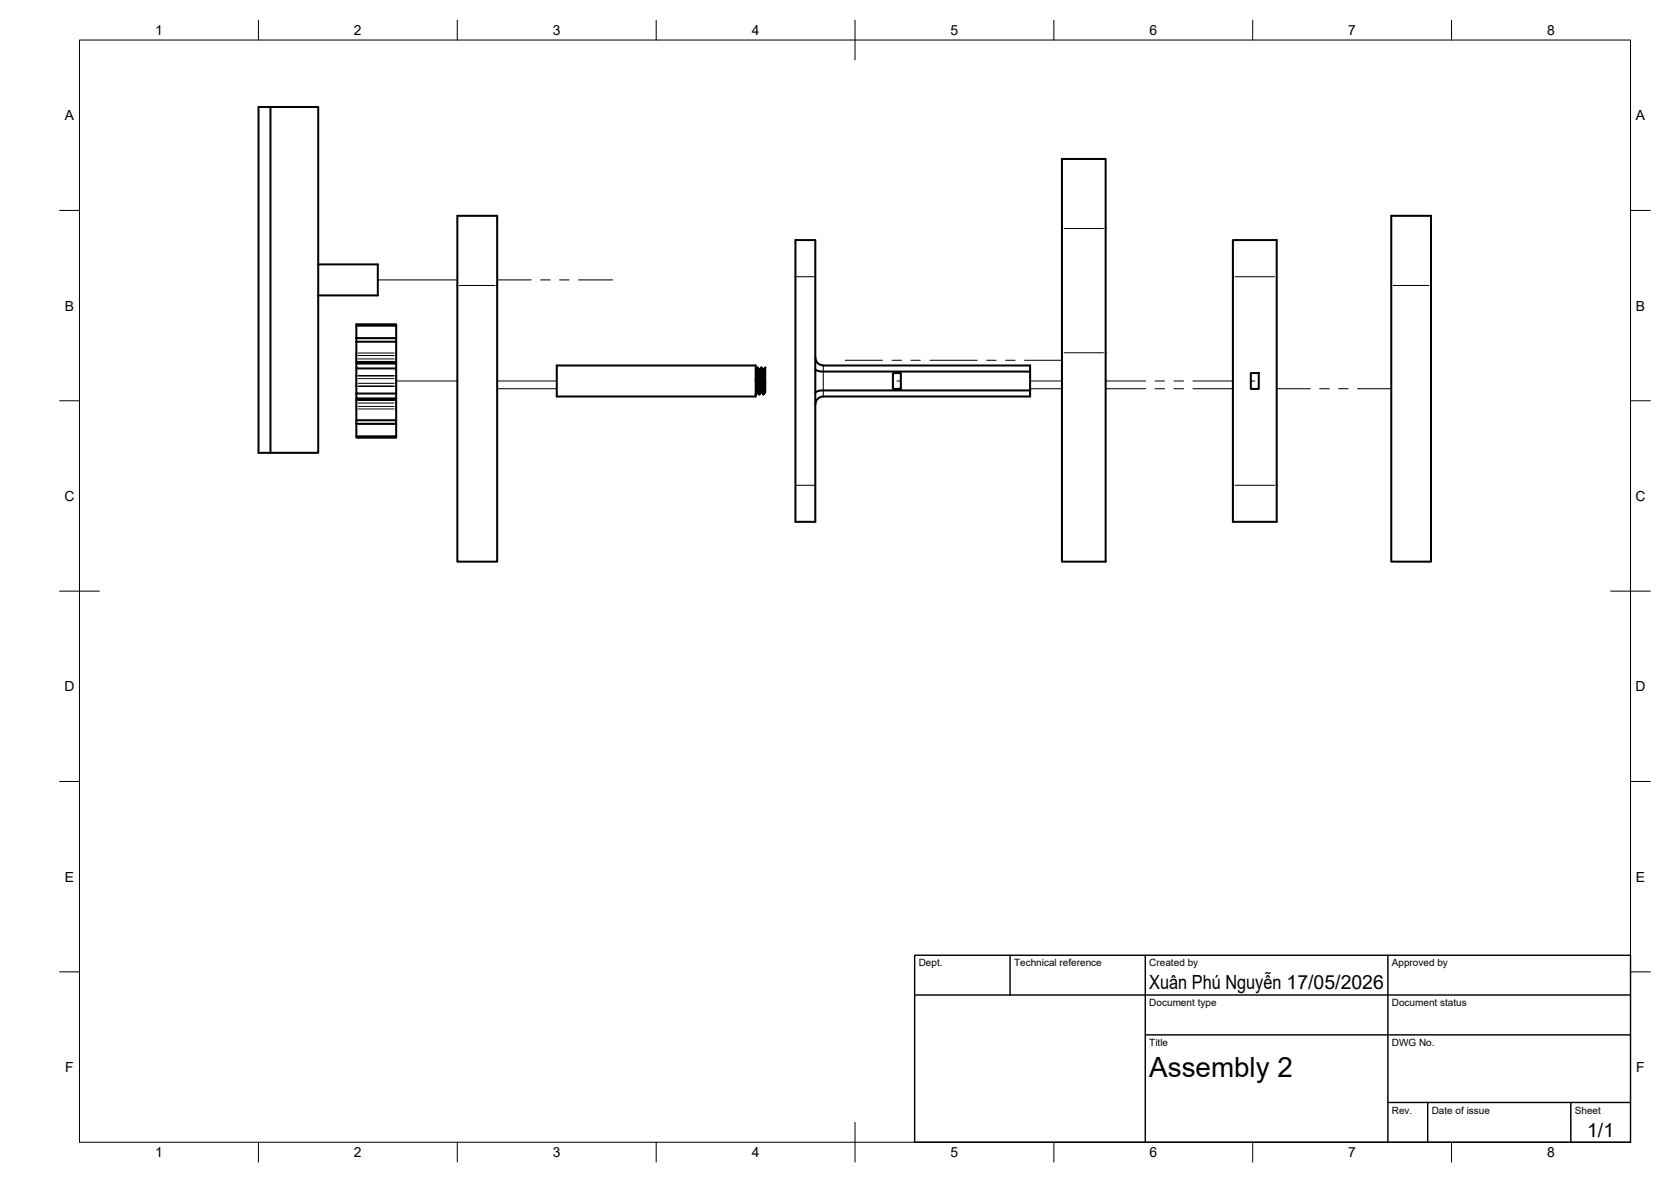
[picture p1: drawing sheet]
<svg xmlns="http://www.w3.org/2000/svg" width="420mm" height="297mm" viewBox="0 0 420 297" stroke-linecap="round" stroke-linejoin="round" font-family="sans-serif">
<!-- layer: Visible -->
<g fill="none" stroke="#000" stroke-width=".51">
<path d="M68 26.9h12v86.9h-12M68 26.9v86.9M68 26.9h-3v86.9h3M267 39.9h11v101.2h-11zM115 54.2h10v86.9h-10zM349.8 54.2h10v86.9h-10zM80 66.4h15v7.8h-15M200 60.3h5v70.8h-5zM310 60.3h11v70.8h-11zM89.6 92.6v6.3h10v1.2M89.6 91.4v1.2h10v6.3M89.6 85v.9h10v5.1"/>
<path d="M89.6 85.9v5.1M89.6 98.9v1.2h10v.4M89.6 91v.4h10v1.2M89.6 85h10v.9M89.6 81.8v3.2M89.6 91h10M99.6 91v.4M99.6 81.8v-.3h-10v.3h10v3.2M140 91.8h50v7.8h-50zM190 95.1l.3 3.5M190 99.1h.1M190.1 92.9l.5 5.7"/>
<path d="M190.3 98.6h.3M190.3 98.6l-.3 .5M190.4 92.4l.4 6.1v.5l.2 .1M190.4 92.4l-.4 .5M190.4 92.4h.1M190.5 92.4l.5 6.7M190.5 92.4l.4 .8 .4 5.4M190.6 98.6l.3 .5M191.1 92.9l.5 5.7M191.3 98.6h.3M191.3 98.6l-.3 .5M191.4 92.4l.5 6.7"/>
<path d="M191.4 92.4l-.3 .5h-.3M191.4 92.4h.1M191.5 92.4l.5 6.7M191.5 92.4l.4 .8 .4 5.4M191.6 98.6l.3 .5M191.9 99.1h.1M192.1 92.9l.3 3.6-.1 2.1M192.3 98.6l-.3 .5M192.4 92.4v.1M192.4 92.4l-.3 .5h-.3M192.4 92.5v4.2M205 92.8l.4 .3 1.2 .3h52.4v4.7h-52.4l-1.2 .2-.4 .4"/>
<path d="M205 89.8a2.04 2.04 0 0 0 2 2h52v1.6M224.5 93.8h2v3.9h-2zM259 98.1v1.5h-52a2 2 0 0 0-2 2M314.5 93.8h2v3.9h-2zM89.6 100.5v5.1M89.6 100.5h10v5.1M89.6 109.7h10v.3h-10zM89.6 106.5v3.2M89.6 105.6h10v.9h-10zM89.6 100.1v.4M99.6 106.5v3.2"/>
</g>
<!-- layer: Visible Narrow -->
<g fill="none" stroke="#000" stroke-width=".25">
<path d="M267.6 57.4h9.9M115.5 71.7h9M200.3 69.5h4.5M310.6 69.5h9.9M350.3 71.7h9M90.1 97h9M90.1 96.3h9M90.1 97.1h9M90.1 94.5h9M90.1 95.2h9M90.1 94.4h9M90.1 89.4h9"/>
<path d="M90.1 90.2h9M90.1 88.7h9M90.1 84.9h9M207 98.2v1.4M207 91.8v1.4M207 93.6v4.3M267.6 88.7h9.9M90.1 106.5h9M90.1 102.1h9M90.1 101.3h9M90.1 102.8h9M200.3 121.9h4.5"/>
<path d="M310.6 121.9h9.9"/>
</g>
<!-- layer: Visible -->
<circle cx="190" cy="99.1" r=".25" fill="#000"/>
<!-- layer: Tweak Trail -->
<g fill="none" stroke="#000" stroke-width=".25">
<path d="M95 70.3h20M125 70.3h8.6M135.9 70.3h2.4M140.7 70.3h2.4M145.5 70.3h8.5M99.6 95.7h15.4M125 95.7h15M125 97.7h15M212.5 90.5h9.4M224.3 90.5h2.4M225.5 95.7h1M229 90.5h2.4"/>
<path d="M233.8 90.5h11.9M248.1 90.5h2.4M252.9 90.5h2.3M257.6 90.5h9.4M259 95.7h8M259 97.7h8M278 95.7h10.1M278 97.7h10.1M290.4 95.7h2.4M290.4 97.7h2.4M295.2 95.7h2.4M295.2 97.7h2.4"/>
<path d="M300 95.7h10M300 97.7h10M314.5 95.7h1M314.5 97.7h2M321 97.7h8.5M331.8 97.7h2.4M336.6 97.7h2.4M341.4 97.7h8.4"/>
</g>
<!-- layer: BORDER -->
<g fill="none" stroke="#000" stroke-width=".25">
<path d="M20 10.1h390v276.9h-390zM65 5.1v5M115 5.1v5M165 5.1v5M215 5.1v10M265 5.1v5M315 5.1v5M365 5.1v5M15 52.9h5M410 52.9h5M15 100.7h5M410 100.7h5"/>
<path d="M15 148.6h10M405 148.6h10M15 196.4h5M410 196.4h5M15 244.2h5M410 244.2h5M65 287v5M115 287v5M165 287v5M215 282.1v9.9M265 287v5M315 287v5"/>
<path d="M365 287v5"/>
</g>
<!-- layer: TITLEBLOCK -->
<path d="M230 240.1h180v46.9h-180zM230 250h180M254 240.1v9.9M288 240.1v46.9M349 240.1v46.9M288 260.1h122M349 277.1h61M359 277.1v9.9M395 277.1v9.9" fill="none" stroke="#000" stroke-width=".36"/>
<text font-size="7" x="289" y="270.6">Assembly 2</text>
<g font-size="4.9">
<text x="289" y="248.5">Xuân Phú Nguyễn 17/05/2026</text>
<text x="399.1" y="285.7">1/1</text>
</g>
<g font-size="3.5">
<text x="39" y="8.8">1</text>
<text x="89" y="8.8">2</text>
<text x="139" y="8.8">3</text>
<text x="189" y="8.8">4</text>
<text x="239" y="8.8">5</text>
<text x="289" y="8.8">6</text>
<text x="339" y="8.8">7</text>
<text x="389" y="8.8">8</text>
<text x="16.3" y="30.2">A</text>
<text x="411.3" y="30.2">A</text>
<text x="16.3" y="78">B</text>
<text x="411.3" y="78">B</text>
<text x="16.2" y="125.9">C</text>
<text x="411.2" y="125.9">C</text>
<text x="16.2" y="173.7">D</text>
<text x="411.2" y="173.7">D</text>
<text x="16.3" y="221.6">E</text>
<text x="411.3" y="221.6">E</text>
<text x="16.4" y="269.4">F</text>
<text x="411.4" y="269.4">F</text>
<text x="39" y="290.8">1</text>
<text x="89" y="290.8">2</text>
<text x="139" y="290.8">3</text>
<text x="189" y="290.8">4</text>
<text x="239" y="290.8">5</text>
<text x="289" y="290.8">6</text>
<text x="339" y="290.8">7</text>
<text x="389" y="290.8">8</text>
</g>
<g font-size="2.5">
<text x="231" y="242.9">Dept.</text>
<text x="255" y="242.9">Technical reference</text>
<text x="289" y="242.9">Created by</text>
<text x="350" y="242.9">Approved by</text>
<text x="289" y="252.8">Document type</text>
<text x="350" y="252.8">Document status</text>
<text x="289" y="262.9">Title</text>
<text x="350" y="262.9">DWG No.</text>
<text x="350" y="279.9">Rev.</text>
<text x="360" y="279.9">Date of issue</text>
<text x="396" y="279.9">Sheet</text>
</g>
</svg>
